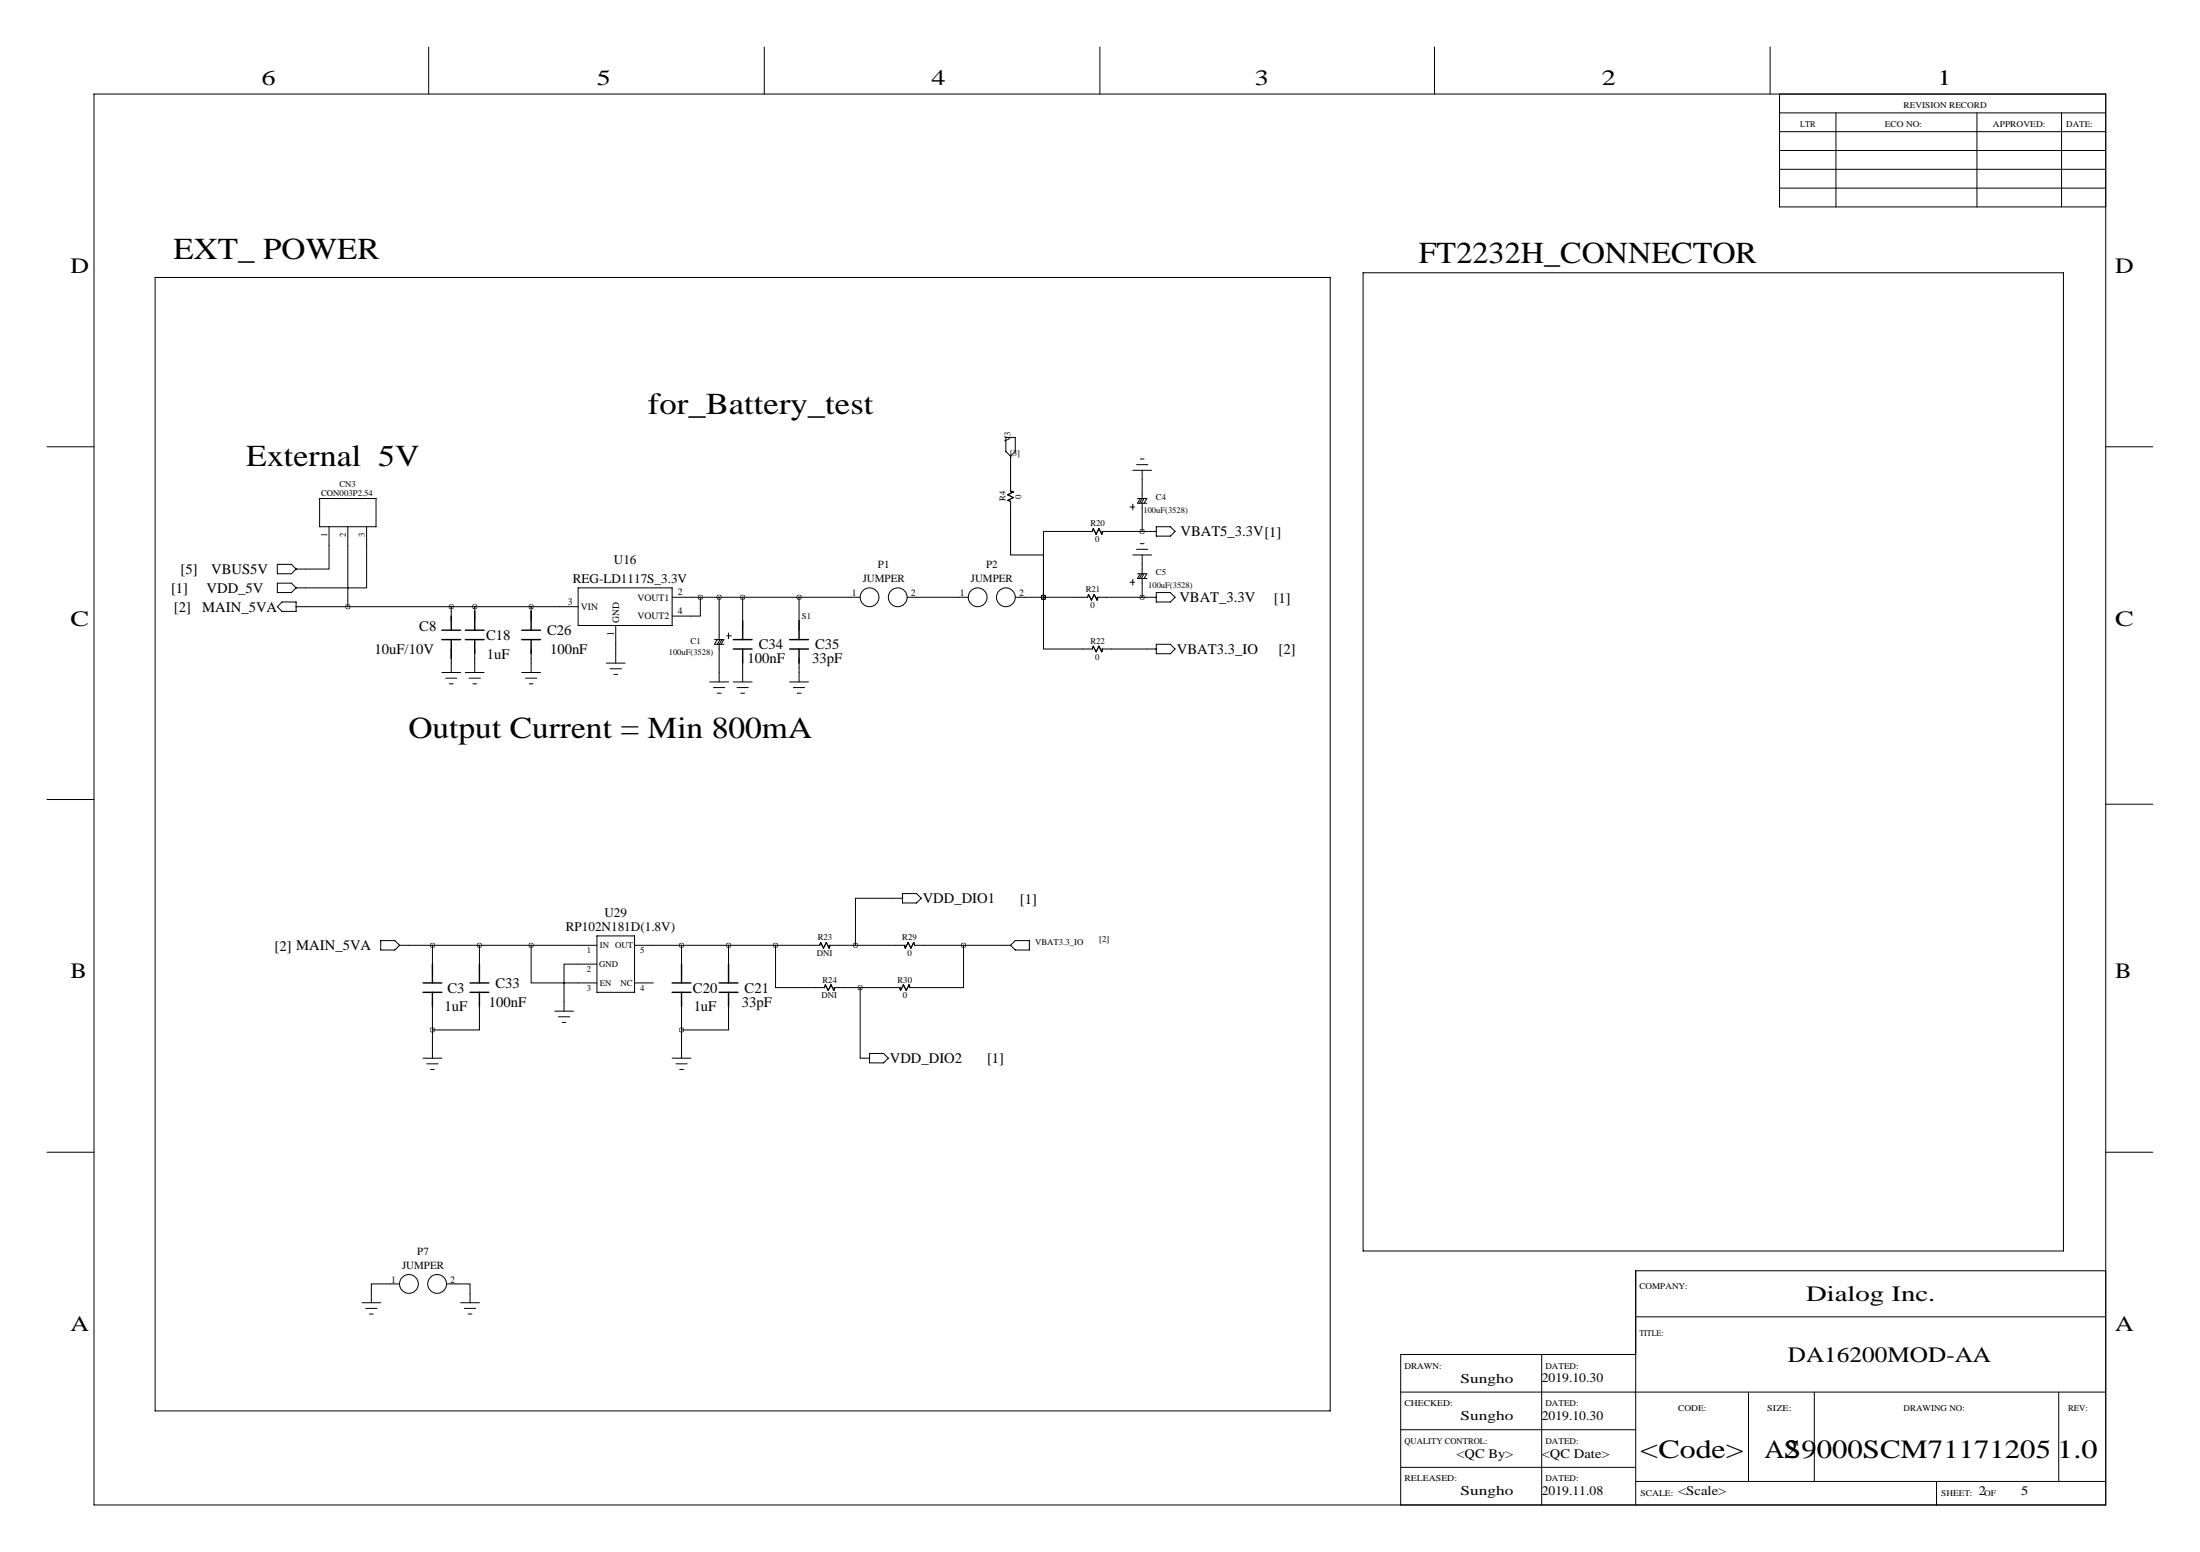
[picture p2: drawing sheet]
<svg xmlns="http://www.w3.org/2000/svg" width="594mm" height="419mm" viewBox="0 0 594 419" stroke-linecap="round" stroke-linejoin="round" font-family="sans-serif">
<g fill="none" stroke="#000" stroke-width=".27">
<path d="M115.8 12.7v12.7M206.5 12.7v12.7M297.2 12.7v12.7M387.6 12.7v12.7M478.3 12.7v12.7M25.4 25.4h543.6v381h-543.6zM480.8 25.4v30.5h88.2M480.8 30.5h88.2M480.8 35.6h88.2M496.1 30.5v25.4M534.2 30.5v25.4M557 30.5v25.4"/>
<path d="M480.8 40.6h88.2M480.8 45.7h88.2M480.8 50.8h88.2M41.9 74.9h317.5v306.1h-317.5zM368.3 73.7h189.2v264.1h-189.2zM271.8 118.1h2.5v3.8l-1.3 1.3-1.2-1.3zM12.7 120.6h12.7M86.4 134.6h15.2v7.6h-15.2zM273 132.6l.8 .2-1.5 .8 1.5 .8-1.5 .7 .7 .3v14.5h8.9v11.4M273 123.2v9.6M305.3 136.9h1.3M306.1 136.1v1.6"/>
<path d="M306.1 127h5M307.1 125.5h3M307.3 134.6h2.6l-.8 1.3M308.1 134.6l-.8 1.3h2.6M308.1 124h1M308.6 127v7.6l-.8 1.3M308.6 135.9v7.6M309.1 134.6l-.7 1.3M569 120.6h12.7M74.9 152.4h3.8l1.3 1.3-1.3 1.2h-3.8zM74.9 157.5h3.8l1.3 1.3-1.3 1.2h-3.8zM88.9 142.2v11.5h-8.9"/>
<path d="M94 142.2v21.6M99.1 142.2v16.6h-19.1M156.2 158.8h25.4v10.1h-25.4zM297.7 143.5h14.7M297.9 143.5l-.2 .8-.8-1.6-.7 1.6-.8-1.6-.3 .8h-13.2v17.8M305.3 157.2h1.3M306.1 156.5v1.5M306.1 149.9h5M307.1 148.3h3M307.3 154.9h2.6l-.8 1.3M308.1 154.9l-.8 1.3h2.6M308.1 146.8h1"/>
<path d="M308.6 149.9v5l-.8 1.3M308.6 156.2v5.1M309.1 154.9l-.7 1.3M312.4 142.2h3.8l1.3 1.3-1.3 1.3h-3.8zM76.2 162.6h3.8v2.5h-3.8l-1.3-1.3zM80 163.8h76.2M121.9 163.8v3.8M121.9 175.3v6.3M128.3 163.8v3.8M128.3 175.3v6.3M143.5 163.8v3.8M143.5 175.3v6.3"/>
<path d="M163.8 179.1h5.1M166.4 168.9v10.2M181.6 161.3h50.8M189.2 161.3v5.1h-7.6M193 172.7h2.6l-.8 1.3M193.8 172.7l-.8 1.3h2.6M194.3 161.3v11.4M194.6 172.7l-.8 1.3M195.1 172.7l-.8 1.3v10.1M196.3 171.7h1.3M196.8 170.9v1.6M200.7 161.3v8.9"/>
<path d="M200.7 177.8v6.3M215.9 161.3v8.9M215.9 177.8v6.3M245.1 161.3h16.5M274.3 161.3h19.6l.2-.8 .8 1.6 .8-1.6 .7 1.6 .3-.8M281.9 161.3h.1M281.9 161.3v14h13.2l.3-.8 .8 1.5 .7-1.5 .8 1.5 .2-.7M296.4 161.3h16M297.7 175.3h14.7M312.4 174h3.8l1.3 1.3-1.3 1.2h-3.8zM312.4 160h3.8l1.3 1.3-1.3 1.3h-3.8zM119.4 181.6h5.1"/>
<path d="M120.4 183.1h3M121.4 184.7h1M125.7 181.6h5.1M126.7 183.1h3.1M127.8 184.7h1M141 181.6h5M142 183.1h3M143 184.7h1M164.8 180.6h3.1M165.9 182.1h1M191.8 184.1h5M192.8 185.7h3"/>
<path d="M193.8 187.2h1M198.1 184.1h5.1M199.1 185.7h3.1M200.2 187.2h1M213.4 184.1h5M214.4 185.7h3M215.4 187.2h1M12.7 215.9h12.7M569 217.2h12.7M102.9 254h3.8l1.2 1.3-1.2 1.2h-3.8zM107.9 255.3h53.4M116.8 255.3v7.6"/>
<path d="M129.5 255.3v7.6M143.5 255.3v10.1h17.8M161.3 252.7h10.1v15.3h-10.1zM171.4 255.3h50.1l.2-.8 .8 1.5 .8-1.5 .7 1.5 .3-.7M184.1 255.3v7.6M196.8 255.3v7.6M209.5 255.3v11.4h13.3l.2-.8 .8 1.6 .7-1.6 .8 1.6 .3-.8M224 255.3h20.6M243.8 242.6h-12.7v12.7M243.8 241.3h3.8l1.3 1.3-1.3 1.2h-3.8zM244.3 255.3l.3 .7 .8-1.5 .7 1.5 .8-1.5 .2 .8h25.9M260.3 255.3v11.4h-14.4l-.3-.8-.7 1.6-.8-1.6-.8 1.6-.2-.8"/>
<path d="M274.3 254h3.8v2.5h-3.8l-1.3-1.2zM116.8 270.5v15.3M129.5 270.5v7.6h-12.7M149.9 273h5M150.9 274.6h3M151.9 276.1h1M161.3 260.4h-8.9v12.6M171.4 265.4h5.1M184.1 270.5v15.3M196.8 270.5v7.6h-12.7M225.3 266.7h18M232.4 266.7v19.1h2.5"/>
<path d="M114.3 285.8h5.1M115.3 287.3h3.1M116.3 288.8h1M181.6 285.8h5.1M182.6 287.3h3.1M183.6 288.8h1.1M234.9 284.5h3.9l1.2 1.3-1.2 1.2h-3.9zM12.7 311.1h12.7M569 311.1h12.7M97.8 351.8h5.1M98.8 353.3h3.1M99.8 354.8h1"/>
<path d="M107.9 346.7h-7.6v5.1M120.6 346.7h6.4v5.1M124.5 351.8h5M125.5 353.3h3M126.5 354.8h1M442 355.6h127M569 343.2h-127v63.2M378.5 375.9h190.5M416.6 365.8v40.6M442 365.8h-63.5v40.6M472.4 375.9v24.1M490.2 375.9v24.1"/>
<path d="M556.3 375.9v24.1M378.5 386.1h63.5M378.5 396.2h63.5M442 400h127M523.2 400v6.4"/>
<circle cx="235" cy="161.3" r="2.54"/>
<circle cx="242.6" cy="161.3" r="2.54"/>
<circle cx="264.2" cy="161.3" r="2.54"/>
<circle cx="271.8" cy="161.3" r="2.54"/>
<circle cx="110.5" cy="346.7" r="2.54"/>
<circle cx="118.1" cy="346.7" r="2.54"/>
</g>
<g fill="none" stroke="#000" stroke-width=".38">
<path d="M119.4 172.7h5.1M119.4 170.2h5.1M121.9 166.4v3.8M121.9 172.7v5.1M125.7 172.7h5.1M125.7 170.2h5.1M128.3 165.1v5.1M128.3 172.7v3.8M141 172.7h5M141 170.2h5M143.5 165.1v5.1M143.5 172.7v3.8"/>
<path d="M198.1 172.7h5.1M198.1 175.3h5.1M200.7 167.6v5.1M200.7 175.3v3.8M213.4 172.7h5M213.4 175.3h5M215.9 167.6v5.1M215.9 175.3v3.8M114.3 268h5.1M114.3 265.4h5.1M116.8 260.4v5M116.8 268v3.8"/>
<path d="M127 268h5.1M127 265.4h5.1M129.5 260.4v5M129.5 268v3.8M181.6 268h5.1M181.6 265.4h5.1M184.1 260.4v5M184.1 268v3.8M194.3 268h5.1M194.3 265.4h5.1M196.8 260.4v5M196.8 268v3.8"/>
</g>
<path d="M189.2 161.3a.05 .05 0 0 0 .1 0 .05 .05 0 0 0-.1 0zM128.2 163.8a.05 .05 0 0 0 .1 0 .05 .05 0 0 0-.1 0zM143.5 163.8a.05 .05 0 0 0 .1 0 .05 .05 0 0 0-.1 0zM200.6 161.3a.05 .05 0 0 0 .1 0 .05 .05 0 0 0-.1 0zM121.9 163.8a.05 .05 0 0 0 .1 0 .05 .05 0 0 0-.1 0zM116.8 255.3a.05 .05 0 0 0 .1 0 .05 .05 0 0 0-.1 0zM129.5 255.3a.05 .05 0 0 0 .1 0 .05 .05 0 0 0-.1 0zM116.8 278.1a.05 .05 0 0 0 .1 0 .05 .05 0 0 0-.1 0zM143.5 255.3a.05 .05 0 0 0 .1 0 .05 .05 0 0 0-.1 0zM184.1 255.3a.05 .05 0 0 0 .1 0 .05 .05 0 0 0-.1 0zM184.1 278.1a.05 .05 0 0 0 .1 0 .05 .05 0 0 0-.1 0zM93.9 163.8a.05 .05 0 0 0 .1 0 .05 .05 0 0 0-.1 0zM194.3 161.3a.05 .05 0 0 0 .1 0 .05 .05 0 0 0-.1 0zM196.8 255.3a.05 .05 0 0 0 .1 0 .05 .05 0 0 0-.1 0zM281.9 161.3a.05 .05 0 0 0 .1 0 .05 .05 0 0 0-.1 0zM281.9 161.3a.05 .05 0 0 0 .1 0 .05 .05 0 0 0-.1 0zM308.6 143.5a.05 .05 0 0 0 .1 0 .05 .05 0 0 0-.1 0zM308.6 161.3a.05 .05 0 0 0 .1 0 .05 .05 0 0 0-.1 0zM281.9 161.3a.05 .05 0 0 0 .1 0 .05 .05 0 0 0-.1 0zM209.5 255.3a.05 .05 0 0 0 .1 0 .05 .05 0 0 0-.1 0zM260.3 255.3a.05 .05 0 0 0 .1 0 .05 .05 0 0 0-.1 0zM232.4 266.7a.05 .05 0 0 0 .1 0 .05 .05 0 0 0-.1 0zM231.1 255.3a.05 .05 0 0 0 .1 0 .05 .05 0 0 0-.1 0z" fill="#000" stroke="#000" stroke-width="1.3"/>
<g font-size="8.2">
<text x="46.9" y="69.9">EXT_ POWER</text>
<text x="383.3" y="71.1">FT2232H_CONNECTOR</text>
<text x="175.1" y="111.8">for_Battery_test</text>
<text x="66.5" y="125.7">External 5V</text>
<text x="110.3" y="199.4">Output Current = Min 800mA</text>
</g>
<g font-size="7.1">
<text x="443.2" y="393.6">&lt;Code&gt;</text>
<text x="476.7" y="393.6">A2</text>
<text x="482.1" y="393.6">S9000SCM71171205</text>
<text x="555.9" y="393.6">1.0</text>
</g>
<g font-size="5.9">
<text x="70.6" y="22.9">6</text>
<text x="161.3" y="22.9">5</text>
<text x="251.7" y="22.9">4</text>
<text x="339.1" y="22.9">3</text>
<text x="432.8" y="22.9">2</text>
<text x="523.5" y="22.9">1</text>
<text x="19" y="73.7">D</text>
<text x="571.5" y="73.7">D</text>
<text x="19" y="168.9">C</text>
<text x="571.5" y="168.9">C</text>
<text x="19" y="264.2">B</text>
<text x="571.5" y="264.2">B</text>
<text x="488" y="351.3">Dialog Inc.</text>
<text x="19" y="359.4">A</text>
<text x="571.5" y="359.4">A</text>
<text x="483.1" y="367.8">DA16200MOD-AA</text>
</g>
<g font-size="4">
<text x="318.9" y="144.9">VBAT5_3.3V[1]</text>
<text x="48.8" y="155.1">[5]</text>
<text x="57.1" y="155">VBUS5V</text>
<text x="46.2" y="160.2">[1]</text>
<text x="55.8" y="160.1">VDD_5V</text>
<text x="47" y="165.3">[2]</text>
<text x="54.7" y="165.2">MAIN_5VA</text>
<text x="318.7" y="162.6">VBAT_3.3V</text>
<text x="344.2" y="162.7">[1]</text>
<text x="113.3" y="170.3">C8</text>
<text x="131.3" y="172.8">C18</text>
<text x="147.9" y="171.5">C26</text>
<text x="101.2" y="176.6">10uF/10V</text>
<text x="131.5" y="177.9">1uF</text>
<text x="148.6" y="176.6">100nF</text>
<text x="202" y="179.2">100nF</text>
<text x="205" y="175.3">C34</text>
<text x="219.5" y="179.2">33pF</text>
<text x="220.2" y="175.3">C35</text>
<text x="318" y="176.6">VBAT3.3_IO</text>
<text x="345.4" y="176.7">[2]</text>
<text x="249.3" y="243.9">VDD_DIO1</text>
<text x="275.6" y="244">[1]</text>
<text x="74.2" y="256.7">[2] MAIN_5VA</text>
<text x="120.9" y="268.1">C3</text>
<text x="133.9" y="266.8">C33</text>
<text x="187.2" y="268.1">C20</text>
<text x="201.2" y="268.1">C21</text>
<text x="120.1" y="273.1">1uF</text>
<text x="132.1" y="271.9">100nF</text>
<text x="187.4" y="273.1">1uF</text>
<text x="200.4" y="271.9">33pF</text>
<text x="240.4" y="287.1">VDD_DIO2</text>
<text x="266.7" y="287.2">[1]</text>
</g>
<g font-size="3.6">
<text x="165.9" y="152.3">U16</text>
<text x="154.7" y="157.4">REG-LD1117S_3.3V</text>
<text x="152.9" y="251.4">RP102N181D(1.8V)</text>
<text x="163.3" y="247.6">U29</text>
<text x="394.7" y="373.3">Sungho</text>
<text x="416.6" y="373.3">2019.10.30</text>
<text x="394.7" y="383.5">Sungho</text>
<text x="416.6" y="383.5">2019.10.30</text>
<text x="393.5" y="393.6">&lt;QC By&gt;</text>
<text x="416.6" y="393.6">&lt;QC Date&gt;</text>
<text x="394.7" y="403.8">Sungho</text>
<text x="416.6" y="403.8">2019.11.08</text>
<text x="453.4" y="403.8">&lt;Scale&gt;</text>
<text x="534.7" y="403.8">2</text>
<text x="546.1" y="403.8">5</text>
</g>
<g font-size="3">
<text x="237.2" y="153.4">P1</text>
<text x="266.4" y="153.4">P2</text>
<text x="233.1" y="157.2">JUMPER</text>
<text x="262.3" y="157.2">JUMPER</text>
<text x="112.8" y="338.8">P7</text>
<text x="108.6" y="342.6">JUMPER</text>
</g>
<g font-size="2.6">
<text x="183.1" y="160.8">2</text>
<text x="230.1" y="161">1</text>
<text x="246.1" y="161">2</text>
<text x="259.3" y="161">1</text>
<text x="275.3" y="161">2</text>
<text x="153.4" y="163.3">3</text>
<text x="157" y="164.7">VIN</text>
<text x="172.3" y="162.2">VOUT1</text>
<text x="172.3" y="167.3">VOUT2</text>
<text x="183.1" y="165.9">4</text>
<text x="165.9" y="171.7" transform="rotate(-90 165.9 171.7)">1</text>
<text x="167.3" y="168.1" transform="rotate(-90 167.3 168.1)">GND</text>
<text x="105.7" y="346.5">1</text>
<text x="121.7" y="346.5">2</text>
</g>
<g font-size="2.4">
<text x="514.4" y="29.2">REVISION RECORD</text>
<text x="486.4" y="34.3">LTR</text>
<text x="509.3" y="34.3">ECO NO:</text>
<text x="538.5" y="34.3">APPROVED:</text>
<text x="558.3" y="34.3">DATE:</text>
<text x="273.1" y="119.5" transform="rotate(-90 273.1 119.5)">V3</text>
<text x="272.8" y="123">[3]</text>
<text x="91.7" y="131.5">CN3</text>
<text x="86.8" y="133.9">CON003P2.54</text>
<text x="271.7" y="135.3" transform="rotate(-90 271.7 135.3)">R4</text>
<text x="275.9" y="134.6" transform="rotate(-90 275.9 134.6)">0</text>
<text x="312.3" y="135">C4</text>
<text x="294.6" y="142.1">R20</text>
<text x="88.4" y="144.9" transform="rotate(-90 88.4 144.9)">1</text>
<text x="93.5" y="144.9" transform="rotate(-90 93.5 144.9)">2</text>
<text x="98.6" y="144.9" transform="rotate(-90 98.6 144.9)">3</text>
<text x="295.9" y="146.3">0</text>
<text x="312.3" y="155.3">C5</text>
<text x="293.3" y="159.9">R21</text>
<text x="216.7" y="167.3">S1</text>
<text x="294.6" y="164.1">0</text>
<text x="186.6" y="174">C1</text>
<text x="294.6" y="173.9">R22</text>
<text x="295.9" y="178.1">0</text>
<text x="158.6" y="257.4">1</text>
<text x="162.1" y="256.1">IN</text>
<text x="166.2" y="256.1">OUT</text>
<text x="173" y="257.4">5</text>
<text x="221" y="253.9">R23</text>
<text x="243.8" y="253.9">R29</text>
<text x="279.7" y="255.3">VBAT3.3_IO</text>
<text x="297" y="254.3">[2]</text>
<text x="158.6" y="262.5">2</text>
<text x="161.9" y="261.2">GND</text>
<text x="220.7" y="258.1">DNI</text>
<text x="245.2" y="258.1">0</text>
<text x="158.6" y="267.6">3</text>
<text x="162.1" y="266.2">EN</text>
<text x="167.7" y="266.2">NC</text>
<text x="173" y="267.6">4</text>
<text x="222" y="269.5">DNI</text>
<text x="222.2" y="265.3">R24</text>
<text x="242.5" y="265.3">R30</text>
<text x="244" y="269.5">0</text>
<text x="443" y="348">COMPANY:</text>
<text x="443" y="360.7">TITLE:</text>
<text x="379.5" y="369.6">DRAWN:</text>
<text x="417.6" y="369.6">DATED:</text>
<text x="379.5" y="379.7">CHECKED:</text>
<text x="417.6" y="379.7">DATED:</text>
<text x="453.4" y="381">CODE:</text>
<text x="477.5" y="381">SIZE:</text>
<text x="514.4" y="381">DRAWING NO:</text>
<text x="558.8" y="381">REV:</text>
<text x="379.5" y="389.9">QUALITY CONTROL:</text>
<text x="417.6" y="389.9">DATED:</text>
<text x="379.5" y="400">RELEASED:</text>
<text x="417.6" y="400">DATED:</text>
<text x="443.2" y="403.9">SCALE:</text>
<text x="524.5" y="403.9">SHEET:</text>
<text x="536.1" y="403.9">OF</text>
</g>
<g font-size="2.3">
<text x="309" y="138.4">100uF(3528)</text>
<text x="310.2" y="158.8">100uF(3528)</text>
<text x="180.7" y="176.8">100uF(3528)</text>
</g>
</svg>
